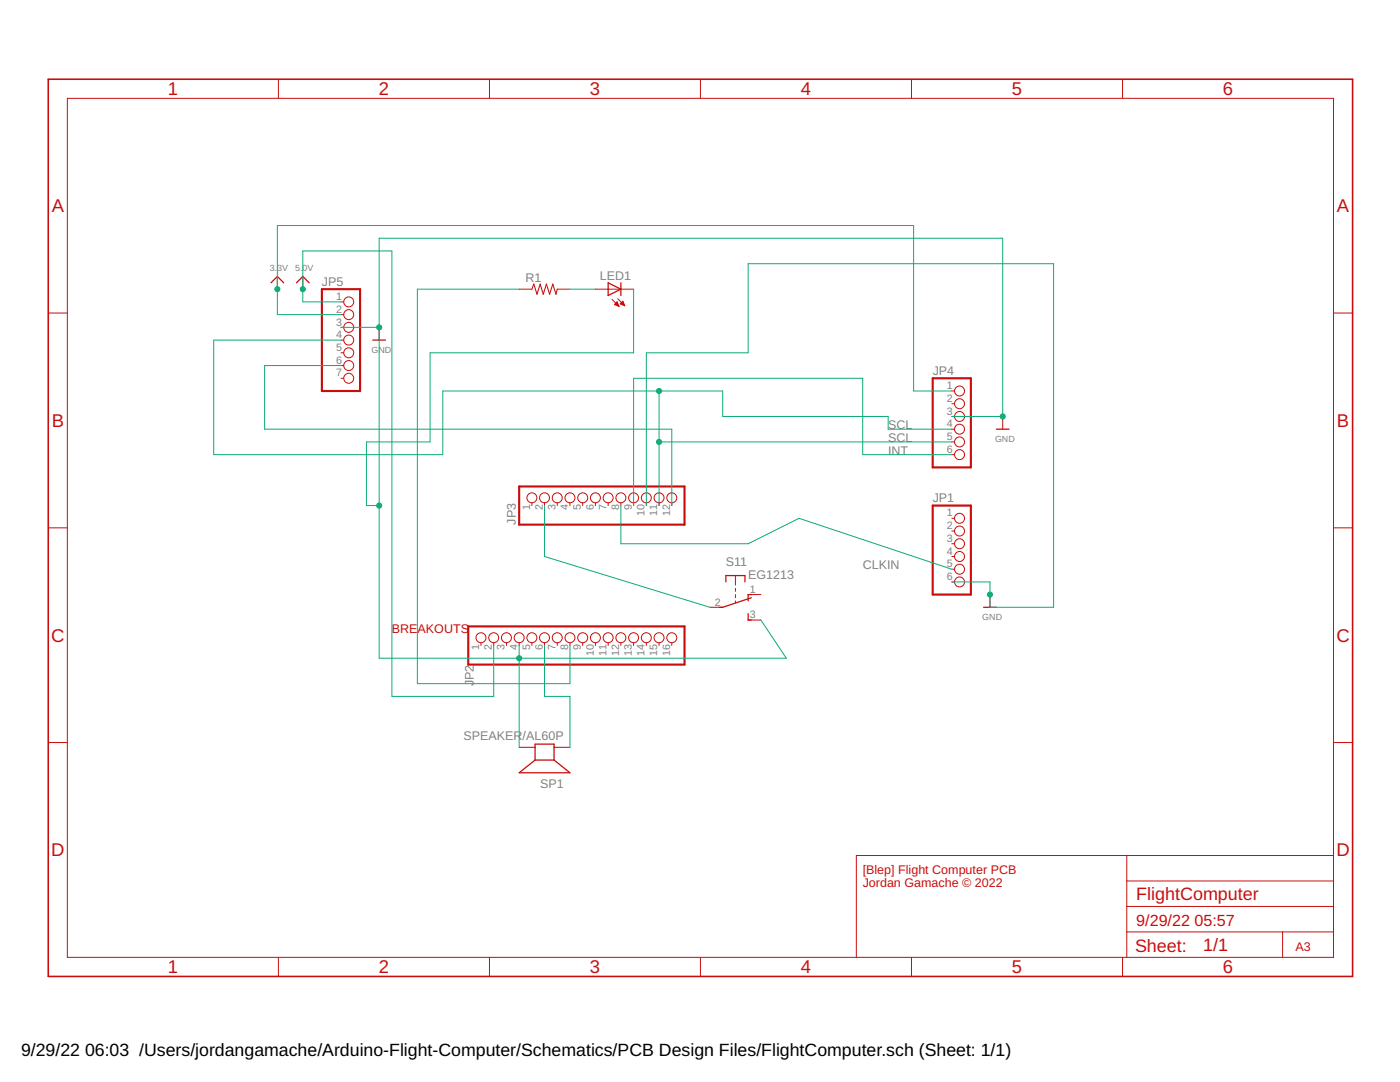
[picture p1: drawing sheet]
<svg xmlns="http://www.w3.org/2000/svg" width="279mm" height="216mm" viewBox="0 0 279 216" stroke-linecap="round" stroke-linejoin="round" font-family="sans-serif">
<g fill="none" stroke="#c90d0c" stroke-width=".25">
<path d="M54.1 56.4l1.3-1.2 1.2 1.2M59.2 56.4l1.2-1.2 1.3 1.2M121.4 56.4l2.5 1.3-2.5 1.3zM123.9 56.4v2.6M74.4 67.9h2.5M198.8 85.6h2.6M144.9 116.1v-1.2h3.8v1.2M149.9 119.3l-5.7 1.9h-.6M149.9 118.6h-.6v1.3M149.3 122.4v1.3h.6M196.3 121.2h2.5M106.8 151.7v-3.2h3.8v3.2"/>
<path d="M106.8 151.7h3.8M106.8 151.7l-3.2 2.5h10.1l-3.1-2.5"/>
</g>
<g fill="none" stroke="#c90d0c" stroke-width=".2">
<path d="M13.4 19.6h252.7v171.4h-252.7zM55.6 15.8v3.8M97.7 15.8v3.8M139.8 15.8v3.8M181.9 15.8v3.8M224 15.8v3.8M55.4 55.2v2.5M60.4 55.2v2.5M103.6 57.7h2.6M111.2 57.7h2.5M118.8 57.7h7.6M122.1 59.7l1.4 1.4"/>
<path d="M123.3 59.6l1.4 1.4M9.6 62.5h3.8M68.1 60.2h.5M68.1 62.8h.5M68.1 65.3h.5M68.1 67.9h.5M68.1 70.4h.5M68.1 72.9h.5M68.1 75.5h.5M75.7 65.3v2.6M122.6 60.7l.9 .4M122.6 60.7l.5-.5 .4 .9"/>
<path d="M122.7 60.7h.7M122.8 60.6h.5M122.9 60.9h.5M122.9 60.5h.4M123 60.4h.2M123.1 60.3h.1M123.2 61h.3M123.5 61.1h.1M123.8 60.6l.9 .4M123.8 60.6h.7M123.9 60.5h.6M124 60.4h.4"/>
<path d="M124.1 60.7h.5M124.2 60.3h.2M124.3 60.1l-.5 .5M124.3 60.1l.4 .9M124.3 60.1h.1M124.3 60.9h.3M124.6 61h.1M189.9 78h.6M266.1 62.5h3.8M189.9 80.6h.6M189.9 83.1h.6M189.9 85.6h.6"/>
<path d="M189.9 88.2h.6M189.9 90.7h.6M200.1 83.1v2.5M9.6 105.3h3.8M106.2 100.3v.6M108.7 100.3v.6M111.2 100.3v.6M113.7 100.3v.6M116.3 100.3v.6M118.8 100.3v.6M121.4 100.3v.6M123.9 100.3v.6"/>
<path d="M126.4 100.3v.6M129 100.3v.6M131.5 100.3v.6M134.1 100.3v.6M146.8 114.9v1.9M146.8 117.4v.6M146.8 118.6v.7M146.8 119.9v.4M149.3 118.6h2.5M189.9 103.4h.6M189.9 106h.6M189.9 108.5h.6"/>
<path d="M189.9 111h.6M189.9 113.6h.6M189.9 116.1h.6M197.6 118.6v2.6M266.1 105.3h3.8M96 128.2v.6M98.5 128.2v.6M101.1 128.2v.6M103.6 128.2v.6M106.2 128.2v.6M108.7 128.2v.6M111.2 128.2v.6"/>
<path d="M113.7 128.2v.6M116.3 128.2v.6M118.8 128.2v.6M121.4 128.2v.6M123.9 128.2v.6M126.4 128.2v.6M129 128.2v.6M131.5 128.2v.6M134.1 128.2v.6M141.7 121.2h2.5M149.3 123.7h2.5M9.6 148.2h3.8"/>
<path d="M103.6 149.1h3.2M110.6 149.1h3.1M266.1 148.2h3.8M224.9 170.7v20.3M224.9 175.8h41.2M266.1 170.7h-95.2v20.3M55.6 191v3.8M97.7 191v3.8M139.8 191v3.8M181.9 191v3.8M224 191v3.8M224.9 185.9h41.2"/>
<path d="M224.9 180.9h41.2M256 185.9v5.1"/>
<circle cx="69.6" cy="60.2" r=".99"/>
<circle cx="69.6" cy="62.8" r=".99"/>
<circle cx="69.6" cy="67.9" r=".99"/>
<circle cx="69.6" cy="72.9" r=".99"/>
<circle cx="69.6" cy="65.3" r=".99"/>
<circle cx="69.6" cy="70.4" r=".99"/>
<circle cx="69.6" cy="75.5" r=".99"/>
<circle cx="191.5" cy="78" r=".99"/>
<circle cx="106.2" cy="99.3" r=".99"/>
<circle cx="108.7" cy="99.3" r=".99"/>
<circle cx="111.2" cy="99.3" r=".99"/>
<circle cx="113.7" cy="99.3" r=".99"/>
<circle cx="116.3" cy="99.3" r=".99"/>
<circle cx="118.8" cy="99.3" r=".99"/>
<circle cx="121.4" cy="99.3" r=".99"/>
<circle cx="123.9" cy="99.3" r=".99"/>
<circle cx="126.4" cy="99.3" r=".99"/>
<circle cx="129" cy="99.3" r=".99"/>
<circle cx="131.5" cy="99.3" r=".99"/>
<circle cx="134.1" cy="99.3" r=".99"/>
<circle cx="191.5" cy="90.7" r=".99"/>
<circle cx="191.5" cy="88.2" r=".99"/>
<circle cx="191.5" cy="80.6" r=".99"/>
<circle cx="191.5" cy="85.6" r=".99"/>
<circle cx="191.5" cy="83.1" r=".99"/>
<circle cx="191.5" cy="106" r=".99"/>
<circle cx="191.5" cy="108.5" r=".99"/>
<circle cx="191.5" cy="113.6" r=".99"/>
<circle cx="191.5" cy="103.4" r=".99"/>
<circle cx="191.5" cy="111" r=".99"/>
<circle cx="191.5" cy="116.1" r=".99"/>
<circle cx="96" cy="127.3" r=".99"/>
<circle cx="98.5" cy="127.3" r=".99"/>
<circle cx="101.1" cy="127.3" r=".99"/>
<circle cx="103.6" cy="127.3" r=".99"/>
<circle cx="106.2" cy="127.3" r=".99"/>
<circle cx="108.7" cy="127.3" r=".99"/>
<circle cx="111.2" cy="127.3" r=".99"/>
<circle cx="113.7" cy="127.3" r=".99"/>
<circle cx="116.3" cy="127.3" r=".99"/>
<circle cx="118.8" cy="127.3" r=".99"/>
<circle cx="121.4" cy="127.3" r=".99"/>
<circle cx="123.9" cy="127.3" r=".99"/>
<circle cx="126.4" cy="127.3" r=".99"/>
<circle cx="129" cy="127.3" r=".99"/>
<circle cx="131.5" cy="127.3" r=".99"/>
<circle cx="134.1" cy="127.3" r=".99"/>
</g>
<path d="M106.2 57.7l.3-1 .7 2 .6-2 .6 2 .7-2 .6 2 .6-2 .7 2 .2-1" fill="none" stroke="#c90d0c" stroke-width=".21"/>
<path d="M64.2 57.7h7.7v20.3h-7.7zM186.1 75.5h7.7v17.8h-7.7zM103.6 97.1h33v7.6h-33zM186.1 100.9h7.7v17.7h-7.7zM93.5 125h43.1v7.6h-43.1z" fill="none" stroke="#c90d0c" stroke-width=".42"/>
<path d="M9.6 15.8h260.3v179h-260.3z" fill="none" stroke="#c90d0c" stroke-width=".32"/>
<g fill="none" stroke="#0dab76" stroke-width=".2">
<path d="M103.6 57.7h-20.3v78.7h30.4v-7.6M113.7 57.7h5.1M126.4 57.7v12.7h-40.6v17.8h-12.7v12.7h2.6M68.1 65.3h7.6M68.1 67.9h-25.4v22.8h45.7v-12.7h55.8v5.1h33v2.5h12.7M68.1 72.9h-15.3v12.7h81.3v15.3M68.1 62.8h-12.7v-17.8h126.9v33h7.6M68.1 60.2h-7.7v-10.1h17.8v88.9h20.3v-10.2M131.5 78v22.9M131.5 88.2h58.4M189.9 83.1h10.2v-35.6h-124.4v83.8h81.2l-5.1-7.6M189.9 90.7h-17.7v-15.2h-45.8v25.4"/>
<path d="M108.7 100.9v10.1l33 10.2M123.9 100.9v7.6h25.4l10.2-5.1 30.4 10.2M129 100.9v-30.5h20.3v-17.8h61v68.6h-12.7v-5.1h-7.7M103.6 128.8v20.3M108.7 128.8v10.2h5v10.1"/>
</g>
<g fill="#0dab76" stroke="#0dab76" stroke-width=".2">
<circle cx="197.6" cy="118.6" r=".51"/>
<circle cx="75.7" cy="65.3" r=".51"/>
<circle cx="200.1" cy="83.1" r=".51"/>
<circle cx="75.7" cy="100.9" r=".51"/>
<circle cx="103.6" cy="131.3" r=".51"/>
<circle cx="131.5" cy="78" r=".51"/>
<circle cx="131.5" cy="88.2" r=".51"/>
<circle cx="55.4" cy="57.7" r=".51"/>
<circle cx="60.4" cy="57.7" r=".51"/>
</g>
<g font-size="3.7" fill="#c90d0c">
<text x="33.5" y="19">1</text>
<text x="75.6" y="19">2</text>
<text x="117.7" y="19">3</text>
<text x="159.8" y="19">4</text>
<text x="201.9" y="19">5</text>
<text x="244.1" y="19">6</text>
<text x="10.3" y="42.3">A</text>
<text x="266.8" y="42.3">A</text>
<text x="10.3" y="85.2">B</text>
<text x="266.8" y="85.2">B</text>
<text x="10.2" y="128">C</text>
<text x="266.7" y="128">C</text>
<text x="10.2" y="170.9">D</text>
<text x="266.7" y="170.9">D</text>
<text x="33.5" y="194.2">1</text>
<text x="75.6" y="194.2">2</text>
<text x="117.7" y="194.2">3</text>
<text x="159.8" y="194.2">4</text>
<text x="201.9" y="194.2">5</text>
<text x="244.1" y="194.2">6</text>
</g>
<g font-size="3.6" fill="#c90d0c">
<text x="226.8" y="179.6">FlightComputer</text>
<text x="226.5" y="189.9">Sheet:</text>
<text x="240.1" y="189.8">1/1</text>
</g>
<g font-size="3.5">
<text x="4.2" y="210.7">9/29/22</text>
<text x="17" y="210.7">06:03 /Users/jordangamache/Arduino-Flight-Computer/Schematics/PCB Design Files/FlightComputer.sch (Sheet: 1/1)</text>
</g>
<g font-size="3.2" fill="#c90d0c">
<text x="226.8" y="184.7">9/29/22</text>
<text x="238.4" y="184.7">05:57</text>
</g>
<g font-size="2.5" fill="#808080">
<text x="64.2" y="57.1">JP5</text>
<text x="104.9" y="56.2">R1</text>
<text x="119.7" y="55.9">LED1</text>
<text x="186.1" y="74.8">JP4</text>
<text x="177.2" y="85.6">SCL</text>
<text x="177.2" y="88.2">SCL</text>
<text x="177.2" y="90.7">INT</text>
<text x="186.1" y="100.2">JP1</text>
<text x="103" y="104.7" transform="rotate(-90 103 104.7)">JP3</text>
<text x="144.9" y="112.9">S11</text>
<text x="172.2" y="113.6">CLKIN</text>
<text x="149.3" y="115.5">EG1213</text>
<text x="94.6" y="136.9" transform="rotate(-90 94.6 136.9)">J</text>
<text x="94.6" y="135.7" transform="rotate(-90 94.6 135.7)">P2</text>
<text x="92.5" y="147.7">SPEAKER</text>
<text x="104.3" y="147.7">/AL60P</text>
<text x="107.8" y="157.2">SP1</text>
</g>
<g font-size="2.5" fill="#c90d0c">
<text x="78.2" y="126.3">BRE</text>
<text x="83.3" y="126.3">AKOUTS</text>
<text x="172.2" y="174.4">[Blep] Flight Computer PCB</text>
<text x="172.2" y="177.1">Jordan Gamache © 2022</text>
<text x="258.5" y="189.8">A3</text>
</g>
<g font-size="2.1" fill="#808080">
<text x="67.1" y="59.9">1</text>
<text x="67.1" y="62.4">2</text>
<text x="67.1" y="65">3</text>
<text x="67.1" y="67.5">4</text>
<text x="67.1" y="70">5</text>
<text x="67.1" y="72.6">6</text>
<text x="67.1" y="75.1">7</text>
<text x="189" y="77.7">1</text>
<text x="189" y="80.2">2</text>
<text x="189" y="82.7">3</text>
<text x="189" y="85.3">4</text>
<text x="189" y="87.8">5</text>
<text x="189" y="90.4">6</text>
<text x="105.8" y="101.9" transform="rotate(-90 105.8 101.9)">1</text>
<text x="108.3" y="101.9" transform="rotate(-90 108.3 101.9)">2</text>
<text x="110.9" y="101.9" transform="rotate(-90 110.9 101.9)">3</text>
<text x="113.4" y="101.9" transform="rotate(-90 113.4 101.9)">4</text>
<text x="115.9" y="101.9" transform="rotate(-90 115.9 101.9)">5</text>
<text x="118.5" y="101.9" transform="rotate(-90 118.5 101.9)">6</text>
<text x="121" y="101.9" transform="rotate(-90 121 101.9)">7</text>
<text x="123.6" y="101.9" transform="rotate(-90 123.6 101.9)">8</text>
<text x="126.1" y="101.9" transform="rotate(-90 126.1 101.9)">9</text>
<text x="128.6" y="103" transform="rotate(-90 128.6 103)">10</text>
<text x="131.2" y="102.9" transform="rotate(-90 131.2 102.9)">11</text>
<text x="133.7" y="103" transform="rotate(-90 133.7 103)">12</text>
<text x="189" y="103.1">1</text>
<text x="189" y="105.6">2</text>
<text x="189" y="108.1">3</text>
<text x="189" y="110.7">4</text>
<text x="189" y="113.2">5</text>
<text x="149.7" y="118.3">1</text>
<text x="189" y="115.8">6</text>
<text x="142.7" y="120.8">2</text>
<text x="149.7" y="123.4">3</text>
<text x="95.6" y="129.8" transform="rotate(-90 95.6 129.8)">1</text>
<text x="98.2" y="129.8" transform="rotate(-90 98.2 129.8)">2</text>
<text x="100.7" y="129.8" transform="rotate(-90 100.7 129.8)">3</text>
<text x="103.2" y="129.8" transform="rotate(-90 103.2 129.8)">4</text>
<text x="105.8" y="129.8" transform="rotate(-90 105.8 129.8)">5</text>
<text x="108.3" y="129.8" transform="rotate(-90 108.3 129.8)">6</text>
<text x="110.9" y="129.8" transform="rotate(-90 110.9 129.8)">7</text>
<text x="113.4" y="129.8" transform="rotate(-90 113.4 129.8)">8</text>
<text x="115.9" y="129.8" transform="rotate(-90 115.9 129.8)">9</text>
<text x="118.5" y="131" transform="rotate(-90 118.5 131)">10</text>
<text x="121" y="130.8" transform="rotate(-90 121 130.8)">11</text>
<text x="123.6" y="131" transform="rotate(-90 123.6 131)">12</text>
<text x="126.1" y="131" transform="rotate(-90 126.1 131)">13</text>
<text x="128.6" y="131" transform="rotate(-90 128.6 131)">14</text>
<text x="131.2" y="131" transform="rotate(-90 131.2 131)">15</text>
<text x="133.7" y="131" transform="rotate(-90 133.7 131)">16</text>
</g>
<g font-size="1.8" fill="#808080">
<text x="53.8" y="54.2">3.3V</text>
<text x="58.9" y="54.2">5.0V</text>
<text x="74.1" y="70.4">GND</text>
<text x="198.6" y="88.2">GND</text>
<text x="196" y="123.7">GND</text>
</g>
</svg>
